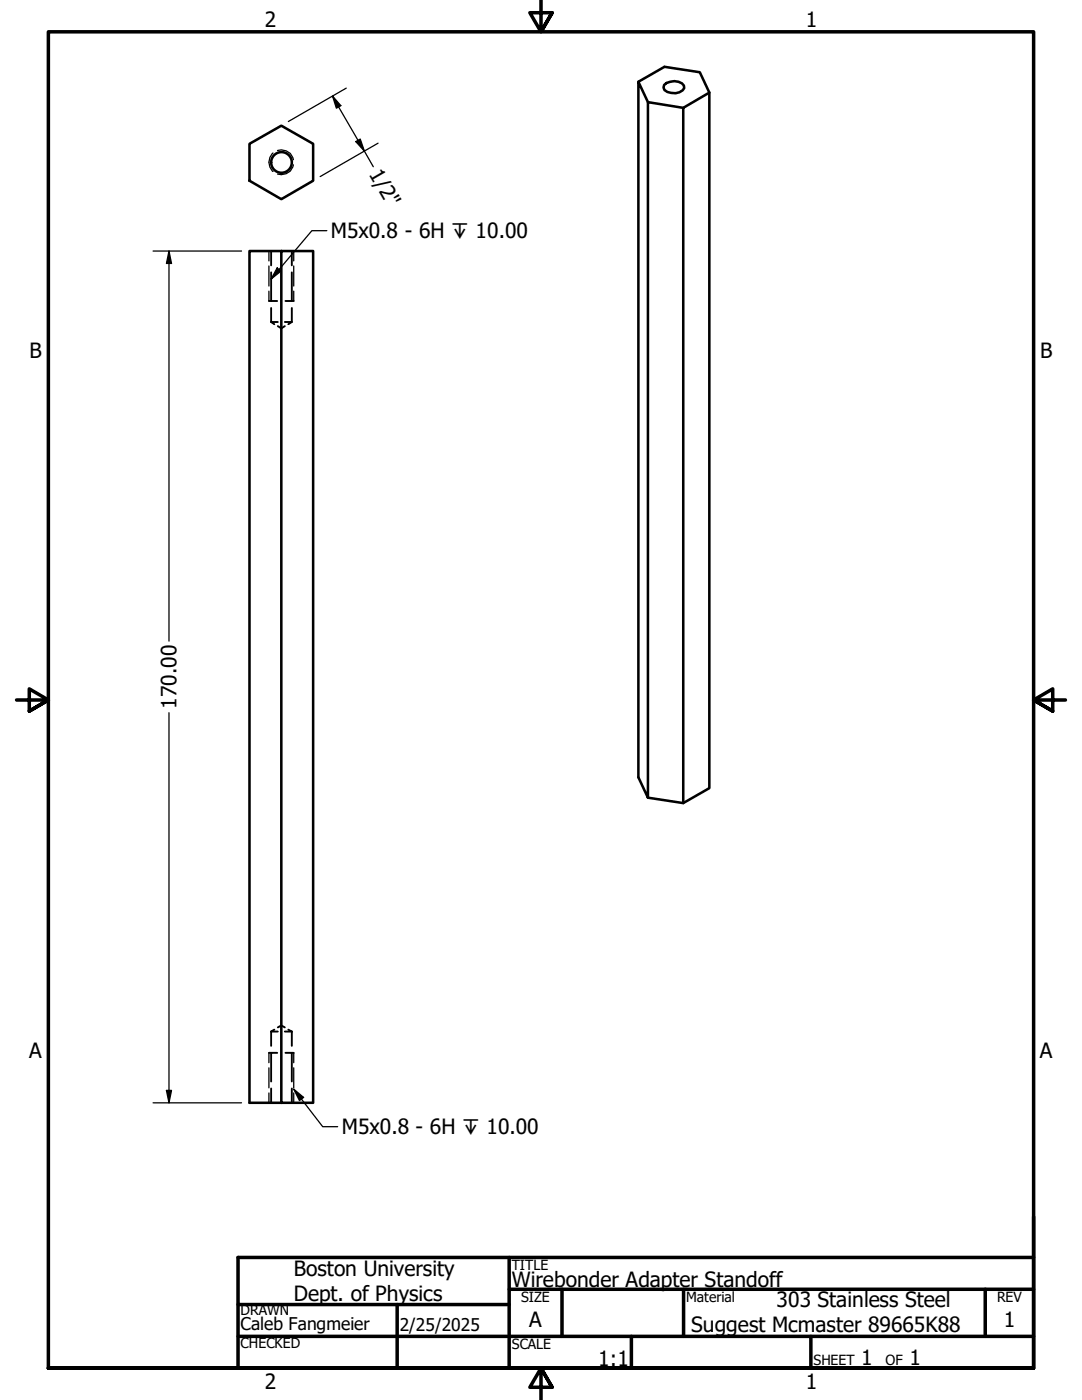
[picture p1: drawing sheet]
<svg xmlns="http://www.w3.org/2000/svg" width="216mm" height="279mm" viewBox="0 0 216 279" stroke-linecap="round" stroke-linejoin="round" font-family="sans-serif">
<!-- layer: Hidden (ANSI) -->
<g fill="none" stroke="#000" stroke-width=".38">
<path d="M54.1 50.1v2.9M54.1 54.4v5.6M58.2 50.1v2.9M58.2 54.4v5.6M53.7 60.1h1.6M54.1 61.5v2.8M54.1 64.3h1.3M54.1 64.3l.6 .4M55.4 65.1l.7 .4 .7-.4M56.8 64.3h1.4M57 60.1h1.6M58.2 61.5v2.8"/>
<path d="M58.2 64.3l-.7 .4M53.7 210.1h1.6M54.1 205.9h1.3M54.1 205.9v2.8M54.1 210.1v5.7M54.1 217.2v2.9M54.7 205.5l-.6 .4M55.4 205l.7-.3 .7 .3M56.8 205.9h1.4M57 210.1h1.6M57.5 205.5l.7 .4M58.2 205.9v2.8"/>
<path d="M58.2 210.1v5.7M58.2 217.2v2.9"/>
</g>
<!-- layer: Hidden Narrow (ANSI) -->
<g fill="none" stroke="#000" stroke-width=".25">
<path d="M54.5 30.5a2.47 2.47 0 0 0 0 3.7M55.4 30a2.45 2.45 0 0 1 3.1 1.9M58.5 32.9a2.37 2.37 0 0 1-3.1 1.8M53.7 50.1v2M53.7 53.1v4M53.7 58.1v2M58.6 50.1v2M58.6 53.1v4M58.6 58.1v2M53.7 210.1v2M53.7 213.1v4M53.7 218.1v2"/>
<path d="M58.6 210.1v2M58.6 213.1v4M58.6 218.1v2"/>
</g>
<!-- layer: Visible (ANSI) -->
<g fill="none" stroke="#000" stroke-width=".51">
<path d="M127.4 16.3l5.2-3 7 1.1 1.9 4.1v138.8l-5.2 3M132.5 17a2.76 2.76 0 0 1 4 .1v.5a2.72 2.72 0 0 1-3.9 .4l-.2-.5zM141.5 18.5l-5.2 3v138.8l-7-1.1M49.8 28.7l6.3-3.6 6.4 3.6v7.4l-6.4 3.7-6.3-3.7zM129.3 20.4l-1.9-4.1v138.8l1.9 4.1v-138.8l7 1.1M56.1 50.1h6.4v170h-6.4zM56.1 50.1h-6.3v170h6.3"/>
<circle cx="56.2" cy="32.4" r="2.06"/>
</g>
<!-- layer: Border (ANSI) -->
<g fill="none" stroke="#000" stroke-width=".7">
<path d="M107.9 0v6.4l-2.2-3.9h4.5l-2.3 3.9 2.3-3.9M3.3 139.7h6.4l-3.9-2.2v4.4l3.9-2.2-3.9 2.2M212.6 139.7h-6.4l3.9-2.2v4.4l-3.9-2.2 3.9 2.2M101.6 257.3h104.6M101.6 251v22M112.1 257.3v9.4M136.4 257.3v9.4M196.6 257.3v9.4M206.2 242.8v30.2h-158.7v-22h158.7M9.7 273v-266.6h196.5v266.6h-196.5h196.5M47.5 260.3h54.1M47.5 266.7h158.7"/>
<path d="M79.2 260.3v12.7M110.2 276.9l-2.3-3.9 2.3 3.9h-4.5l2.2-3.9v6.4M126 266.7v6.3M161.8 266.7v6.3"/>
</g>
<!-- layer: Dimension (ANSI) -->
<path d="M66.4 19.2l1.6 1.9-.9 .5zM66.4 19.2l8.1 14.1M69.1 17.6l-11.6 6.7M71 28.3l.9-.6 .8 2.5zM75.4 28.6l-11.5 6.6M30.5 50.1h17.7M33.7 50.1l.5 2.5h-1zM33.7 50.1v77.9M33.7 142.2v77.9M33.2 217.6h1l-.5 2.5zM30.5 220.1h17.7" fill="none" stroke="#000" stroke-width=".25"/>
<path d="M66.4 19.2l1.6 1.9-.9 .5zM71 28.3l.9-.6 .8 2.5zM33.7 50.1l.5 2.5h-1zM33.2 217.6h1l-.5 2.5z" fill="#000"/>
<!-- layer: Symbol (ANSI) -->
<path d="M55.3 53.5l.8 .6-2 1.6zM65.2 46h-3l-8.1 9.7M58.6 217.4l2 1.6-.8 .6zM58.6 217.4l5.8 7.5h3" fill="none" stroke="#000" stroke-width=".25"/>
<path d="M55.3 53.5l.8 .6-2 1.6zM58.6 217.4l2 1.6-.8 .6z" fill="#000"/>
<g font-size="4.2">
<text x="52.8" y="5.3">2</text>
<text x="160.8" y="5.3">1</text>
<text x="73.5" y="34.7" transform="rotate(60 73.5 34.7)">1/2&quot;</text>
<text x="66" y="47.6">M5x0.8 - 6H ↧ 10.00</text>
<text x="5.9" y="71.4">B</text>
<text x="207.6" y="71.4">B</text>
<text x="35.2" y="141.4" transform="rotate(-90 35.2 141.4)">170.00</text>
<text x="5.8" y="211.1">A</text>
<text x="207.5" y="211.1">A</text>
<text x="68.2" y="226.4">M5x0.8 - 6H ↧ 10.00</text>
<text x="58.6" y="254.6">Boston University</text>
<text x="102.1" y="256.8">Wirebonder Adapter Standoff</text>
<text x="58.6" y="259.6">Dept. of Physics</text>
<text x="154.9" y="260.9">303 Stainless Steel</text>
<text x="105.6" y="264.8">A</text>
<text x="137.9" y="265.9">Suggest Mcmaster 89665K88</text>
<text x="200.3" y="264.8">1</text>
<text x="119.4" y="272.5">1:1</text>
<text x="171.8" y="272.5">1</text>
<text x="181.5" y="272.5">1</text>
<text x="52.8" y="277.1">2</text>
<text x="160.8" y="277.1">1</text>
</g>
<g font-size="3.5">
<text x="48" y="265.4">Caleb Fangmeier</text>
<text x="79.8" y="265.6">2/25/2025</text>
</g>
<g font-size="2.8">
<text x="102.1" y="253.4">TITLE</text>
<text x="48" y="262.4">DRAWN</text>
<text x="104" y="259.9">SIZE</text>
<text x="136.9" y="259.9">Material</text>
<text x="198.9" y="259.8">REV</text>
<text x="48" y="269">CHECKED</text>
<text x="102.1" y="269.3">SCALE</text>
<text x="162.3" y="272.5">SHEET</text>
<text x="176.7" y="272.5">OF</text>
</g>
</svg>
